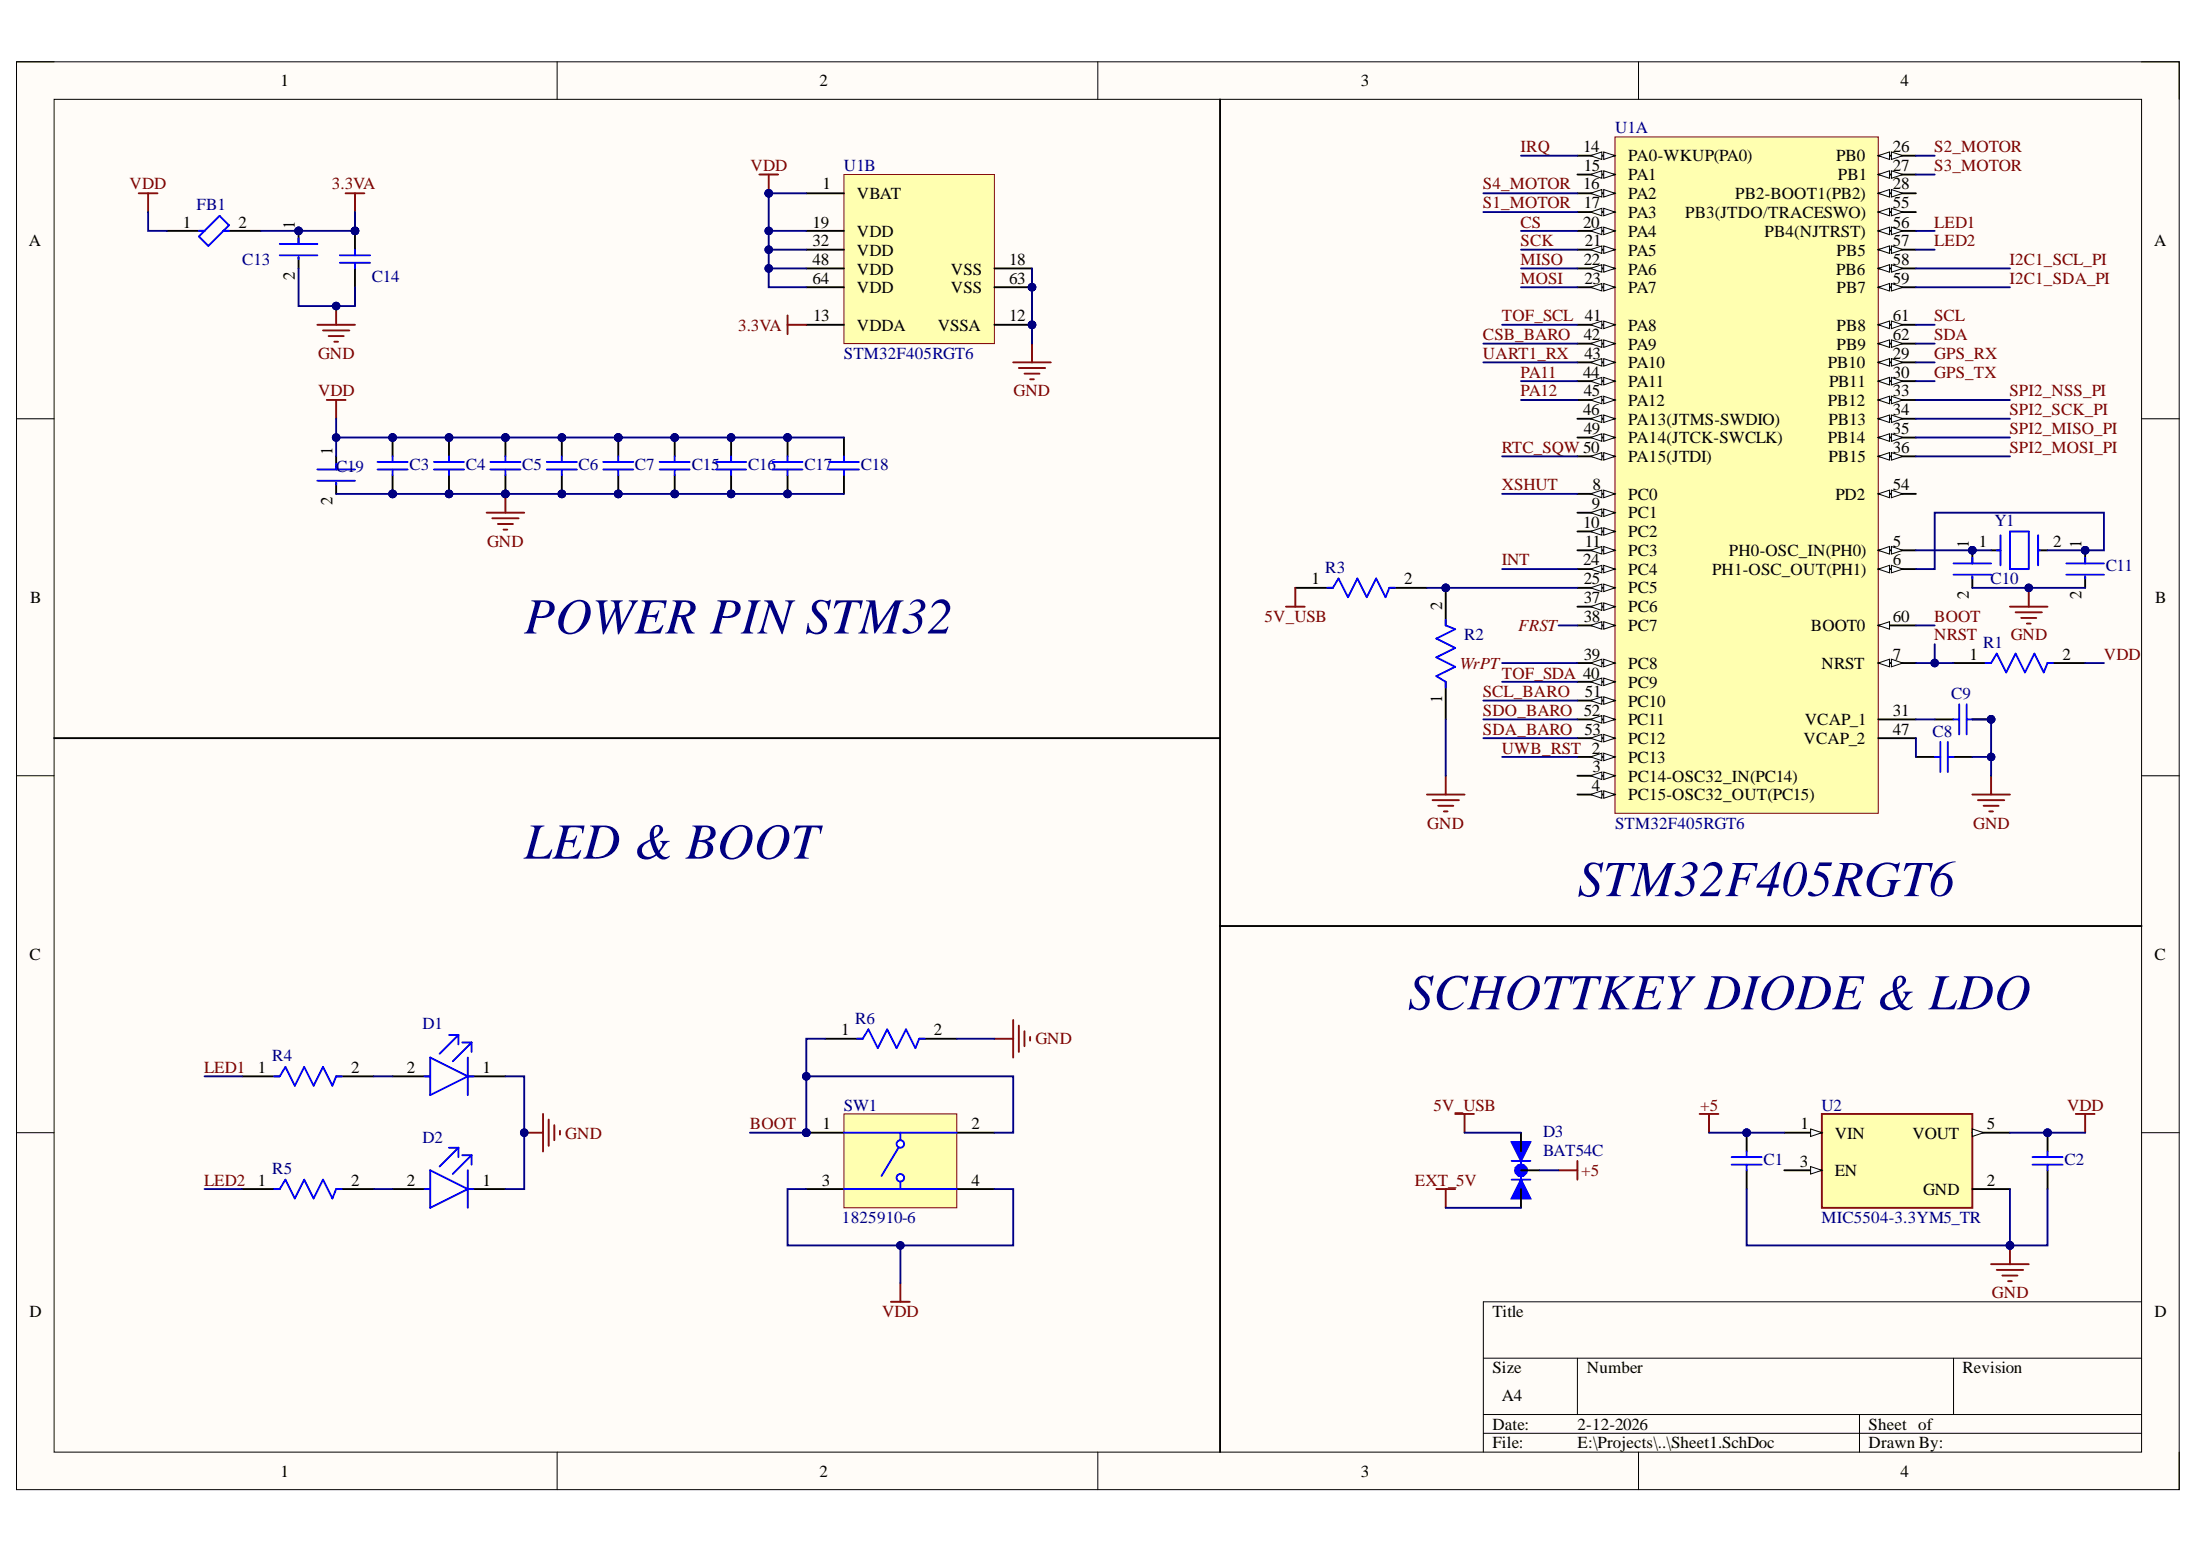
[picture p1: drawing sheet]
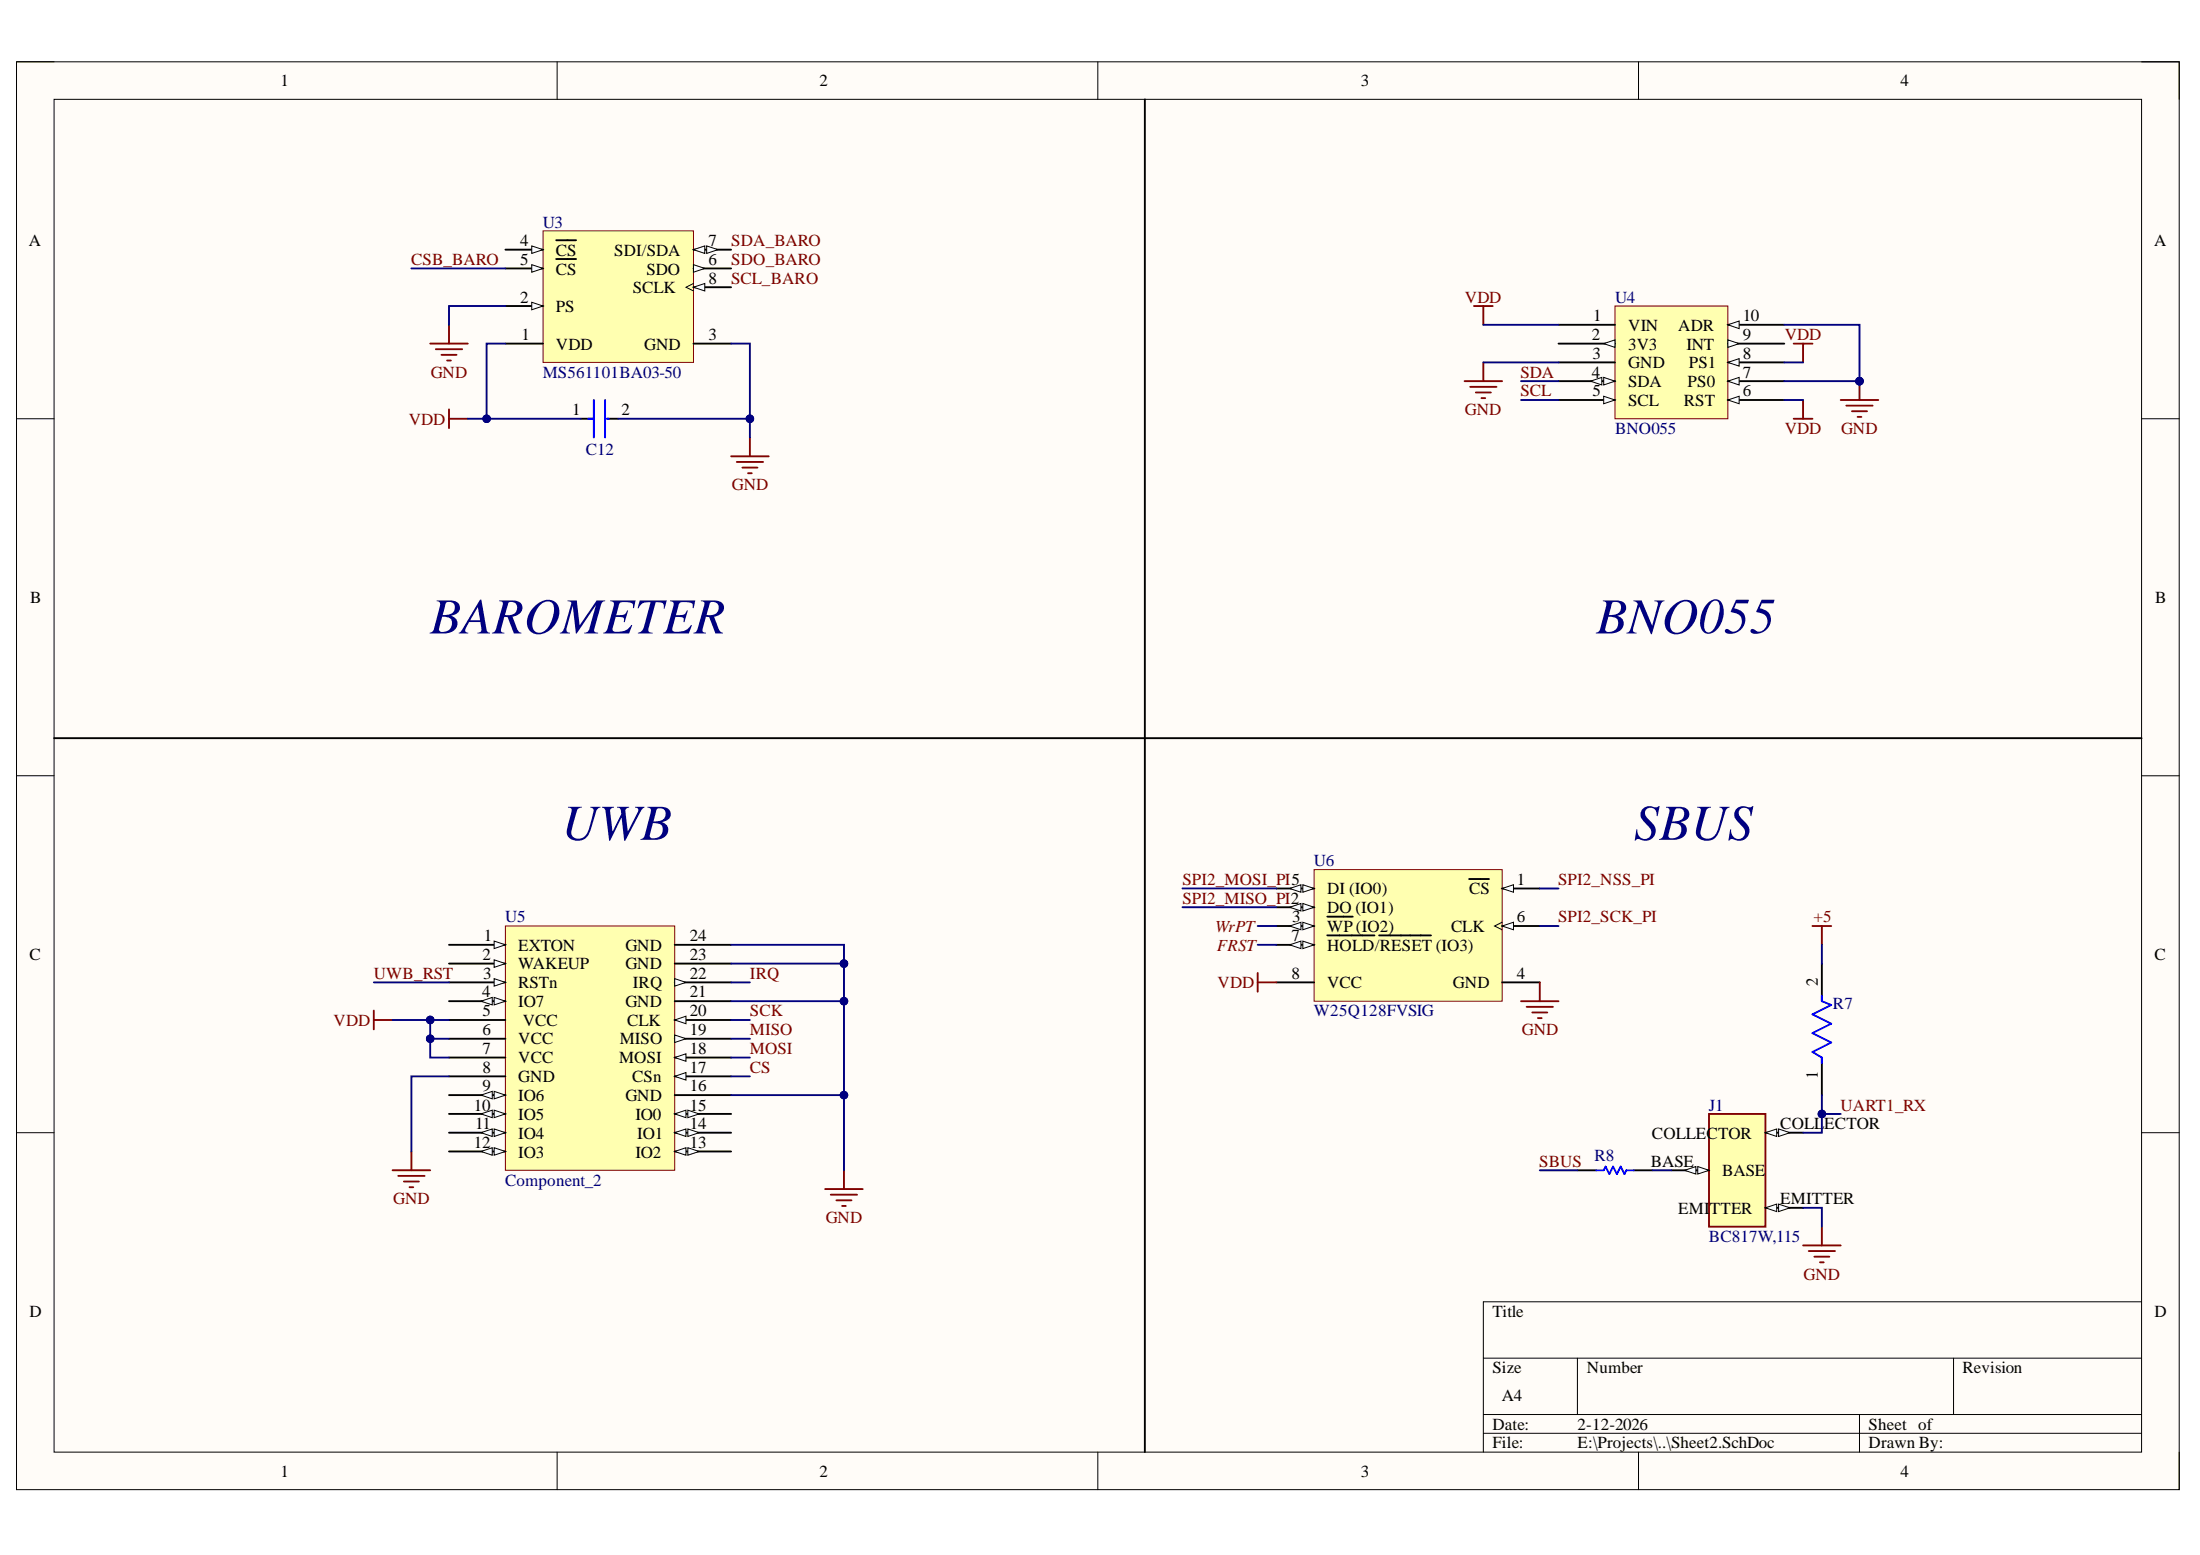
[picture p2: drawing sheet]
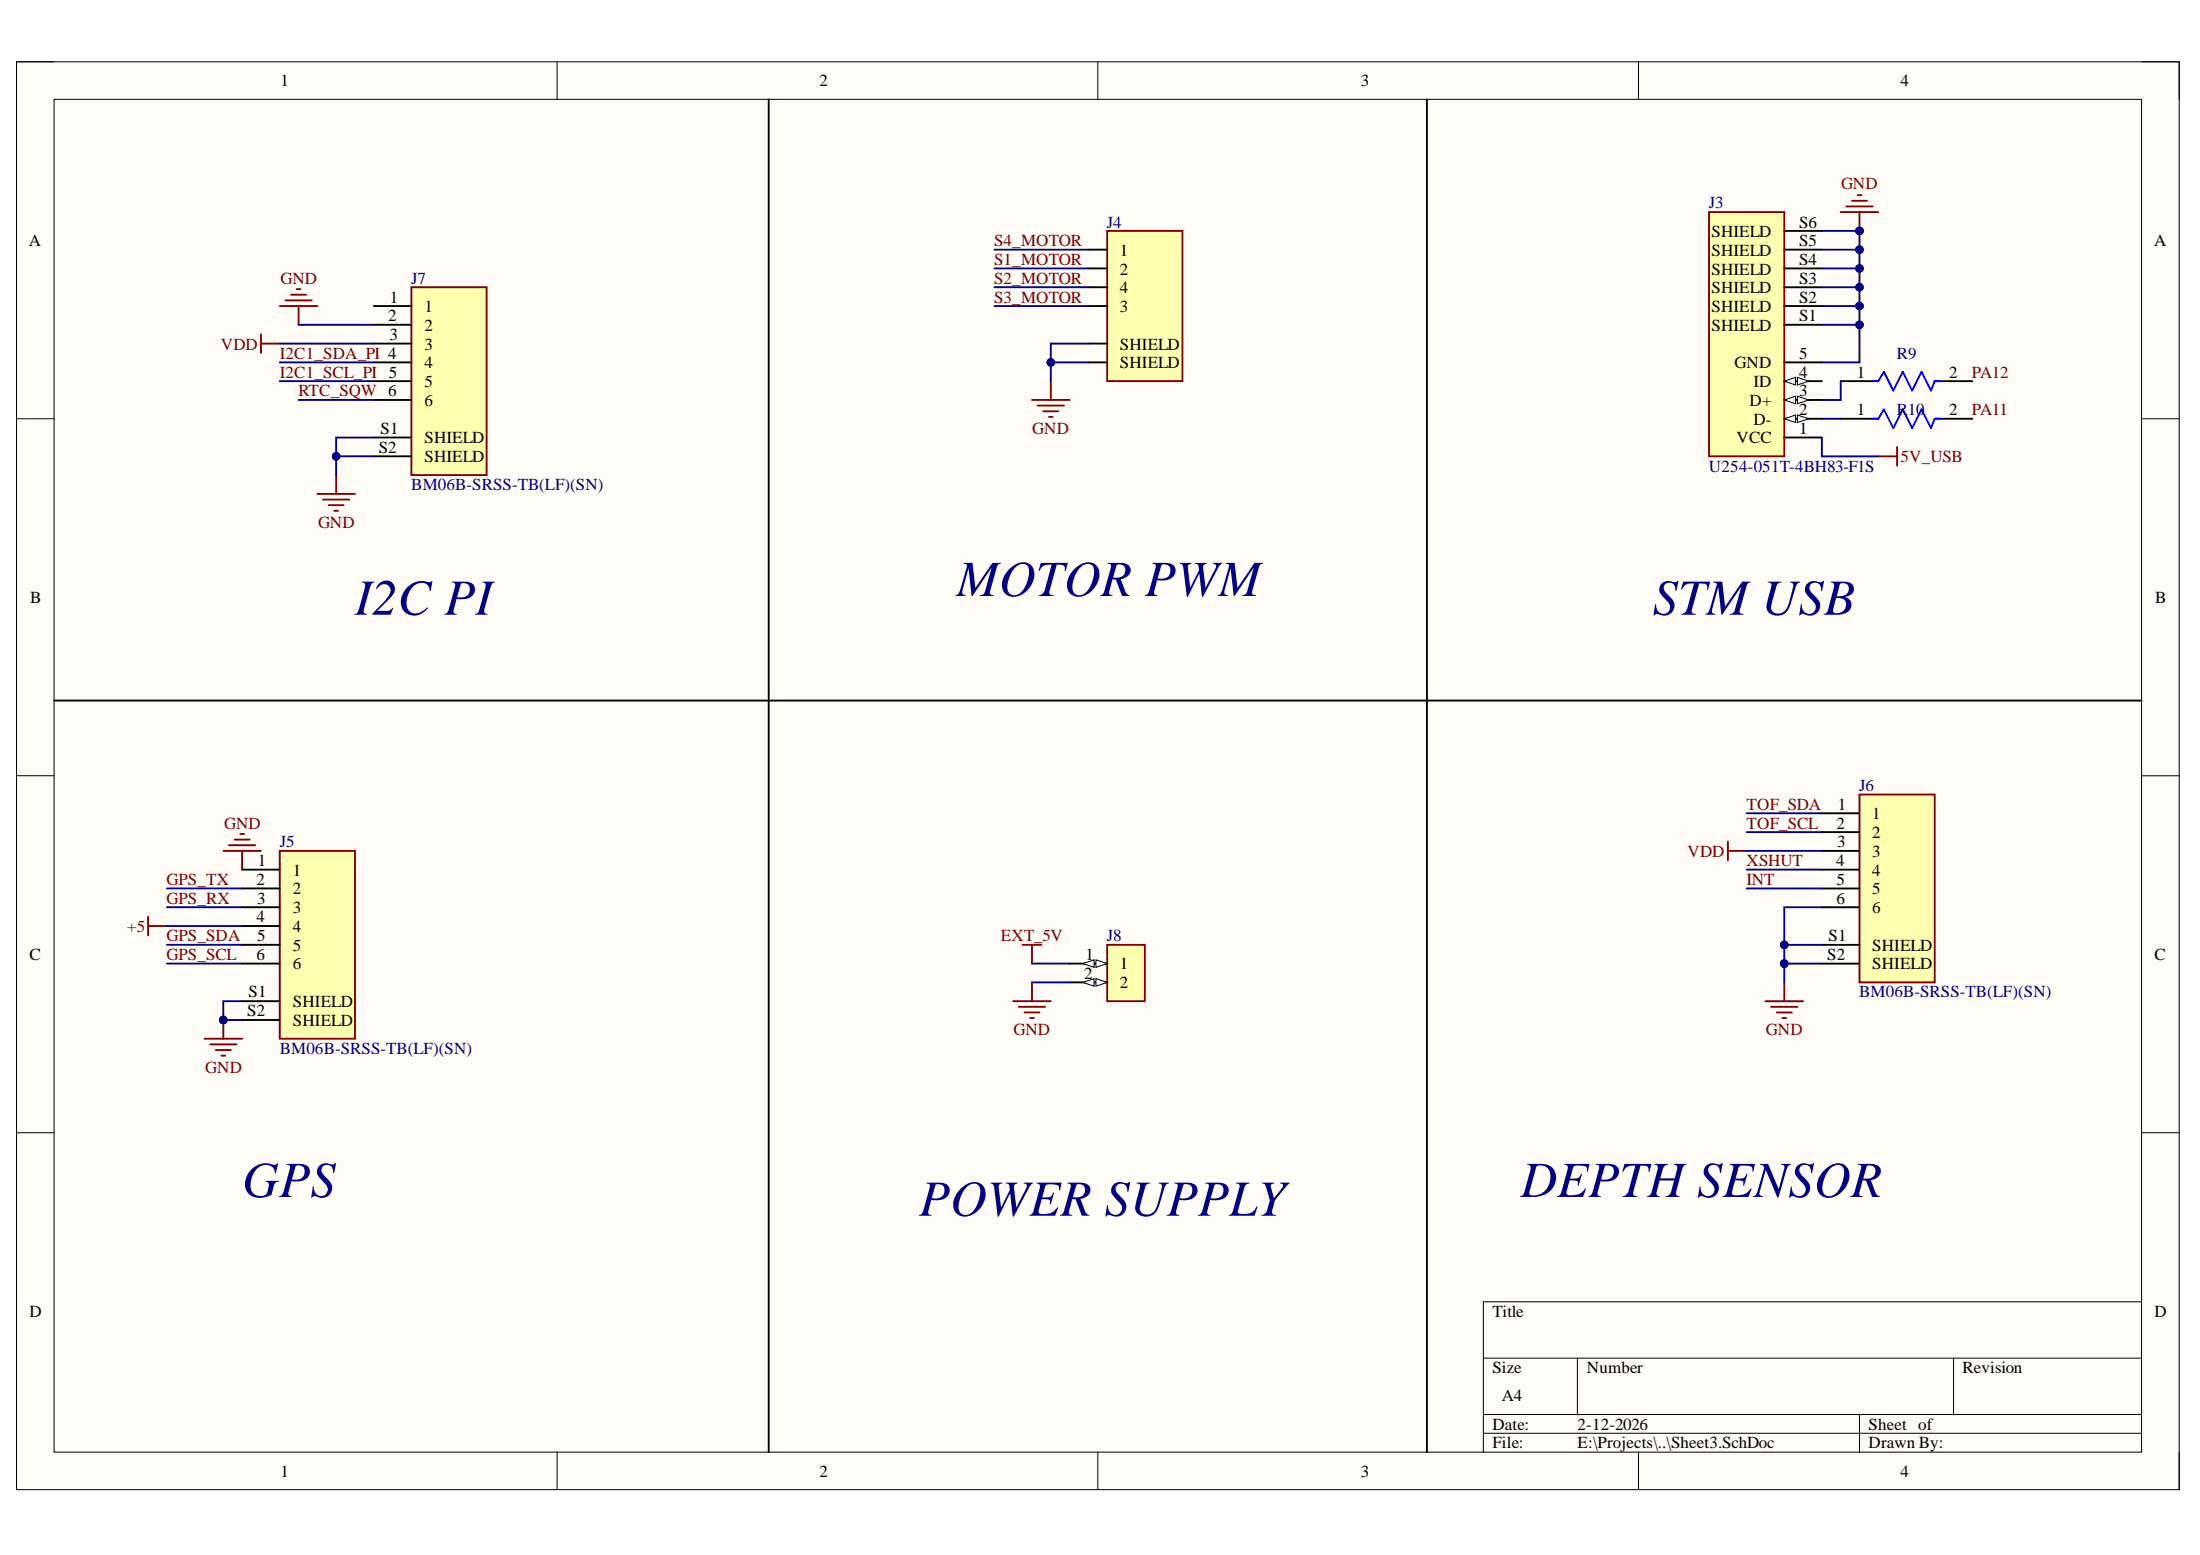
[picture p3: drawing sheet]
# Altium project Flight_controller_Project.PrjPcb
3 sheets, 48 parts. Net scope: global (net labels, ports and power ports of the same name join across sheets).
Board file: PCB1.PcbDoc
Sheets:
  Sheet1.SchDoc
  Sheet2.SchDoc
  Sheet3.SchDoc

## Sheet Sheet1.SchDoc
size A4; SheetNumber: 1; SheetTotal: 3

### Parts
C1  0603YG105ZAT4A  [CAPC1608X90X35ML15T15]  (value not drawn)
C2  0603YG105ZAT4A  [CAPC1608X90X35ML15T15]  (value not drawn)
C3  VJ0603Y104KXXAP  [CAPC1608X92X38NL15T08]  (value not drawn)
C4  VJ0603Y104KXXAP  [CAPC1608X92X38NL15T08]  (value not drawn)
C5  VJ0603Y104KXXAP  [CAPC1608X92X38NL15T08]  (value not drawn)
C6  VJ0603Y104KXXAP  [CAPC1608X92X38NL15T08]  (value not drawn)
C7  VJ0603Y104KXXAP  [CAPC1608X92X38NL15T08]  (value not drawn)
C8  VJ0603Y104KXXAP  [CAPC1608X92X38NL15T08]  (value not drawn)
C9  VJ0603Y104KXXAP  [CAPC1608X92X38NL15T08]  (value not drawn)
C10  06035A220JAT2A  [FP-0603-L_1_6_0_15-W_0_81-IPC_C]  (value not drawn)
C11  06035A220JAT2A  [FP-0603-L_1_6_0_15-W_0_81-IPC_C]  (value not drawn)
C13  CGA3E2X7R1H104K080AA  [FP-CGA3E-0_3-0_1-IPC_A]  (value not drawn)
C14  GRM188R71H103KA01D  [CAPC1608X90X35ML10T15]  (value not drawn)
C15  VJ0603Y104KXXAP  [CAPC1608X92X38NL15T08]  (value not drawn)
C16  VJ0603Y104KXXAP  [CAPC1608X92X38NL15T08]  (value not drawn)
C17  VJ0603Y104KXXAP  [CAPC1608X92X38NL15T08]  (value not drawn)
C18  VJ0603Y104KXXAP  [CAPC1608X92X38NL15T08]  (value not drawn)
C19  GRM188R60J106ME47D  [FP-GRM188-0_1-e0_2_0_55-IPC_A]  (value not drawn)
D1  LG L29K-G2J1-24-Z  [FP-LG_L29K-MFG]  (value not drawn)
D2  VLMS1300-GS08  [FP-6_541-5092_01-4-MFG]  (value not drawn)
D3  BAT54C  [SOT23-R]
FB1  MPZ2012S101ATD25  [FP-MPZ2012-MFG]  (value not drawn)
R1  AC0603FR-0710KL  [FP-AC0603-MFG]  (value not drawn)
R2  MCT06030C1002FP500  [FP-MCT0603-IPC_C]  (value not drawn)
R3  MCT06030C1002FP500  [FP-MCT0603-IPC_C]  (value not drawn)
R4  AC0603FR-071KL  [FP-AC0603-IPC_B]  (value not drawn)
R5  AC0603FR-071KL  [FP-AC0603-IPC_B]  (value not drawn)
R6  AC0603FR-0710KL  [FP-AC0603-MFG]  (value not drawn)
SW1  1825910-6  [TECO-1825910-6_V]
U1  STM32F405RGT6  [STM-LQFP64_M]  (parts A,B of 2)
U2  MIC5504-3.3YM5_TR  [SOT95P280X145-5N]
Y1  ABM7-8.000MHZ-8-R80-D2Y-T  [FP-ABM7-MFG]  (value not drawn)

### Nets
3.3VA: C13.1 C14.2 FB1.2 U1.13(VDDA)
5V_USB: D3.1(A1) R3.1
+5: C1.2 D3.3(C) U2.1(VIN)
EXT_5V: D3.2(A2)
GND: C1.1 C2.1 C3.1 C4.1 C5.1 C6.1 C7.1 C8.1 C9.1 C10.2 C11.2 C13.2 C14.1 C15.1 C16.1 C17.1 C18.1 C19.2 D1.1(C) D2.1(C) R2.1 R6.2 U1.12(VSSA) U1.18(VSS) U1.63(VSS) U2.2(GND)
VDD: C2.2 C3.2 C4.2 C5.2 C6.2 C7.2 C15.2 C16.2 C17.2 C18.2 C19.1 FB1.1 R1.2 SW1.3 SW1.4 U1.1(VBAT) U1.19(VDD) U1.32(VDD) U1.48(VDD) U1.64(VDD) U2.5(VOUT)
BOOT: R6.1 SW1.1 SW1.2 U1.60(BOOT0)
CS: U1.20(PA4)
CSB_BARO: U1.42(PA9)
FRST: U1.38(PC7)
GPS_RX: U1.29(PB10)
GPS_TX: U1.30(PB11)
I2C1_SCL_PI: U1.58(PB6)
I2C1_SDA_PI: U1.59(PB7)
INT: U1.24(PC4)
IRQ: U1.14(PA0-WKUP(PA0))
LED1: R4.1 U1.56(PB4(NJTRST))
LED2: R5.1 U1.57(PB5)
MISO: U1.22(PA6)
MOSI: U1.23(PA7)
NRST: R1.1 U1.7(NRST)
PA11: U1.44(PA11)
PA12: U1.45(PA12)
RTC_SQW: U1.50(PA15(JTDI))
S1_MOTOR: U1.17(PA3)
S2_MOTOR: U1.26(PB0)
S3_MOTOR: U1.27(PB1)
S4_MOTOR: U1.16(PA2)
SCK: U1.21(PA5)
SCL: U1.61(PB8)
SCL_BARO: U1.51(PC10)
SDA: U1.62(PB9)
SDA_BARO: U1.53(PC12)
SDO_BARO: U1.52(PC11)
SPI2_MISO_PI: U1.35(PB14)
SPI2_MOSI_PI: U1.36(PB15)
SPI2_NSS_PI: U1.33(PB12)
SPI2_SCK_PI: U1.34(PB13)
TOF_SCL: U1.41(PA8)
TOF_SDA: U1.40(PC9)
UART1_RX: U1.43(PA10)
UWB_RST: U1.2(PC13)
WrPT: U1.39(PC8)
XSHUT: U1.8(PC0)
NetC8_2: C8.2 U1.47(VCAP_2)
NetC9_2: C9.2 U1.31(VCAP_1)
NetC10_1: C10.1 U1.5(PH0-OSC_IN(PH0)) Y1.1
NetC11_1: C11.1 U1.6(PH1-OSC_OUT(PH1)) Y1.2
NetD1_2: D1.2(A) R4.2
NetD2_2: D2.2(A) R5.2
NetR2_2: R2.2 R3.2 U1.25(PC5)

Not connected (* = marked no-connect by the designer): U1 3(PC14-OSC32_IN(PC14)) 4(PC15-OSC32_OUT(PC15)) 9(PC1) 10(PC2) 11(PC3) 15(PA1) 28(PB2-BOOT1(PB2)) 37(PC6) 46(PA13(JTMS-SWDIO)) 49(PA14(JTCK-SWCLK)) 54(PD2) 55(PB3(JTDO/TRACESWO)); U2 3(EN)

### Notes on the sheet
- POWER PIN STM32
- LED & BOOT
- (near U1) STM32F405RGT6
- SCHOTTKEY DIODE & LDO

## Sheet Sheet2.SchDoc
size A4; SheetNumber: 2; SheetTotal: 3

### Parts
C12  C0603C104K4RACTU  [FP-C0603C-CF-MFG]  (value not drawn)
J1  BC817W,115  [SOT323]
R7  MCT06030C1002FP500  [FP-MCT0603-IPC_C]  (value not drawn)
R8  RC0603JR-074K7L  [RESC1608X55X25ML10T15]  (value not drawn)
U3  MS561101BA03-50  [MSI-MS561101BA03-50-8_V]
U4  BNO055  [BNO055_MOD]
U5  Component_2  [BU01]
U6  W25Q128FVSIG  [WINB-SOIC-8_M]

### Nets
+5: R7.2
GND: C12.2 J1.EMITTER U3.2(PS) U3.3(GND) U4.3(GND) U4.7(PS0) U4.10(ADR) U5.8(GND) U5.16(GND) U5.21(GND) U5.23(GND) U5.24(GND) U6.4(GND)
VDD: C12.1 U3.1(VDD) U4.1(VIN) U4.6(RST) U4.8(PS1) U5.5(VCC) U5.6(VCC) U5.7(VCC) U6.8(VCC)
CS: U5.17(CSn)
CSB_BARO: U3.5(~{CS})
FRST: U6.7(~{HOLD}/~{RESET}_(IO3))
IRQ: U5.22(IRQ)
MISO: U5.19(MISO)
MOSI: U5.18(MOSI)
SBUS: R8.1
SCK: U5.20(CLK)
SCL: U4.5(SCL)
SCL_BARO: U3.8(SCLK)
SDA: U4.4(SDA)
SDA_BARO: U3.7(SDI/SDA)
SDO_BARO: U3.6(SDO)
SPI2_MISO_PI: U6.2(DO_(IO1))
SPI2_MOSI_PI: U6.5(DI_(IO0))
SPI2_NSS_PI: U6.1(~{CS})
SPI2_SCK_PI: U6.6(CLK)
UART1_RX: J1.COLLECTOR R7.1
UWB_RST: U5.3(RSTn)
WrPT: U6.3(~{WP}_(IO2))
NetJ1_BASE: J1.BASE R8.2

Not connected (* = marked no-connect by the designer): U3 4(~{CS}); U4 2(3V3) 9(INT); U5 1(EXTON) 2(WAKEUP) 4(IO7) 9(IO6) 10(IO5) 11(IO4) 12(IO3) 13(IO2) 14(IO1) 15(IO0)

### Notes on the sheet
- BAROMETER
- BNO055
- UWB
- SBUS

## Sheet Sheet3.SchDoc
size A4; SheetNumber: 3; SheetTotal: 3

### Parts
J3  U254-051T-4BH83-F1S  [XKB_U254-051T-4BH83-F1S]
J4  SM04B-SRSS-TB(LF)(SN)  [JST_SM04B-SRSS-TB(LF)(SN)]  (value not drawn)
J5  BM06B-SRSS-TB(LF)(SN)  [JST_BM06B-SRSS-TB(LF)(SN)]
J6  BM06B-SRSS-TB(LF)(SN)  [JST_BM06B-SRSS-TB(LF)(SN)]
J7  BM06B-SRSS-TB(LF)(SN)  [JST_BM06B-SRSS-TB(LF)(SN)]
J8  SM02B-SRSS-TB(LF)(SN)  [SM02B-SRSS-TB(LF)(SN)]  (value not drawn)
R9  CPF0603B22RE1  [FP-CPF0603-MFG]  (value not drawn)
R10  CPF0603B22RE1  [FP-CPF0603-MFG]  (value not drawn)

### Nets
5V_USB: J3.1(VCC)
+5: J5.4
EXT_5V: J8.1
GND: J3.5(GND) J3.S1(SHIELD) J3.S2(SHIELD) J3.S3(SHIELD) J3.S4(SHIELD) J3.S5(SHIELD) J3.S6(SHIELD) J4.S1(SHIELD) J4.S2(SHIELD) J5.1 J5.S1(SHIELD) J5.S2(SHIELD) J6.6 J6.S1(SHIELD) J6.S2(SHIELD) J7.2 J7.S1(SHIELD) J7.S2(SHIELD) J8.2
VDD: J6.3 J7.3
GPS_RX: J5.3
GPS_SCL: J5.6
GPS_SDA: J5.5
GPS_TX: J5.2
I2C1_SCL_PI: J7.5
I2C1_SDA_PI: J7.4
INT: J6.5
PA11: R10.2
PA12: R9.2
RTC_SQW: J7.6
S1_MOTOR: J4.2
S2_MOTOR: J4.4
S3_MOTOR: J4.3
S4_MOTOR: J4.1
TOF_SCL: J6.2
TOF_SDA: J6.1
XSHUT: J6.4
NetJ3_2: J3.2(D-) R10.1
NetJ3_3: J3.3(D+) R9.1

Not connected (* = marked no-connect by the designer): J3 4(ID); J7 1

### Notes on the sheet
- I2C PI
- MOTOR PWM
- STM USB
- GPS
- POWER SUPPLY
- DEPTH SENSOR

## Nets that join several sheets
5V_USB: Sheet1 (D3.1 R3.1), Sheet3 (J3.1)
+5: Sheet1 (C1.2 D3.3 U2.1), Sheet2 (R7.2), Sheet3 (J5.4)
EXT_5V: Sheet1 (D3.2), Sheet3 (J8.1)
GND: Sheet1 (26 pins), Sheet2 (13 pins), Sheet3 (19 pins)
VDD: Sheet1 (21 pins), Sheet2 (9 pins), Sheet3 (J6.3 J7.3)
CS: Sheet1 (U1.20), Sheet2 (U5.17)
CSB_BARO: Sheet1 (U1.42), Sheet2 (U3.5)
FRST: Sheet1 (U1.38), Sheet2 (U6.7)
GPS_RX: Sheet1 (U1.29), Sheet3 (J5.3)
GPS_TX: Sheet1 (U1.30), Sheet3 (J5.2)
I2C1_SCL_PI: Sheet1 (U1.58), Sheet3 (J7.5)
I2C1_SDA_PI: Sheet1 (U1.59), Sheet3 (J7.4)
INT: Sheet1 (U1.24), Sheet3 (J6.5)
IRQ: Sheet1 (U1.14), Sheet2 (U5.22)
MISO: Sheet1 (U1.22), Sheet2 (U5.19)
MOSI: Sheet1 (U1.23), Sheet2 (U5.18)
PA11: Sheet1 (U1.44), Sheet3 (R10.2)
PA12: Sheet1 (U1.45), Sheet3 (R9.2)
RTC_SQW: Sheet1 (U1.50), Sheet3 (J7.6)
S1_MOTOR: Sheet1 (U1.17), Sheet3 (J4.2)
S2_MOTOR: Sheet1 (U1.26), Sheet3 (J4.4)
S3_MOTOR: Sheet1 (U1.27), Sheet3 (J4.3)
S4_MOTOR: Sheet1 (U1.16), Sheet3 (J4.1)
SCK: Sheet1 (U1.21), Sheet2 (U5.20)
SCL: Sheet1 (U1.61), Sheet2 (U4.5)
SCL_BARO: Sheet1 (U1.51), Sheet2 (U3.8)
SDA: Sheet1 (U1.62), Sheet2 (U4.4)
SDA_BARO: Sheet1 (U1.53), Sheet2 (U3.7)
SDO_BARO: Sheet1 (U1.52), Sheet2 (U3.6)
SPI2_MISO_PI: Sheet1 (U1.35), Sheet2 (U6.2)
SPI2_MOSI_PI: Sheet1 (U1.36), Sheet2 (U6.5)
SPI2_NSS_PI: Sheet1 (U1.33), Sheet2 (U6.1)
SPI2_SCK_PI: Sheet1 (U1.34), Sheet2 (U6.6)
TOF_SCL: Sheet1 (U1.41), Sheet3 (J6.2)
TOF_SDA: Sheet1 (U1.40), Sheet3 (J6.1)
UART1_RX: Sheet1 (U1.43), Sheet2 (J1.COLLECTOR R7.1)
UWB_RST: Sheet1 (U1.2), Sheet2 (U5.3)
WrPT: Sheet1 (U1.39), Sheet2 (U6.3)
XSHUT: Sheet1 (U1.8), Sheet3 (J6.4)
